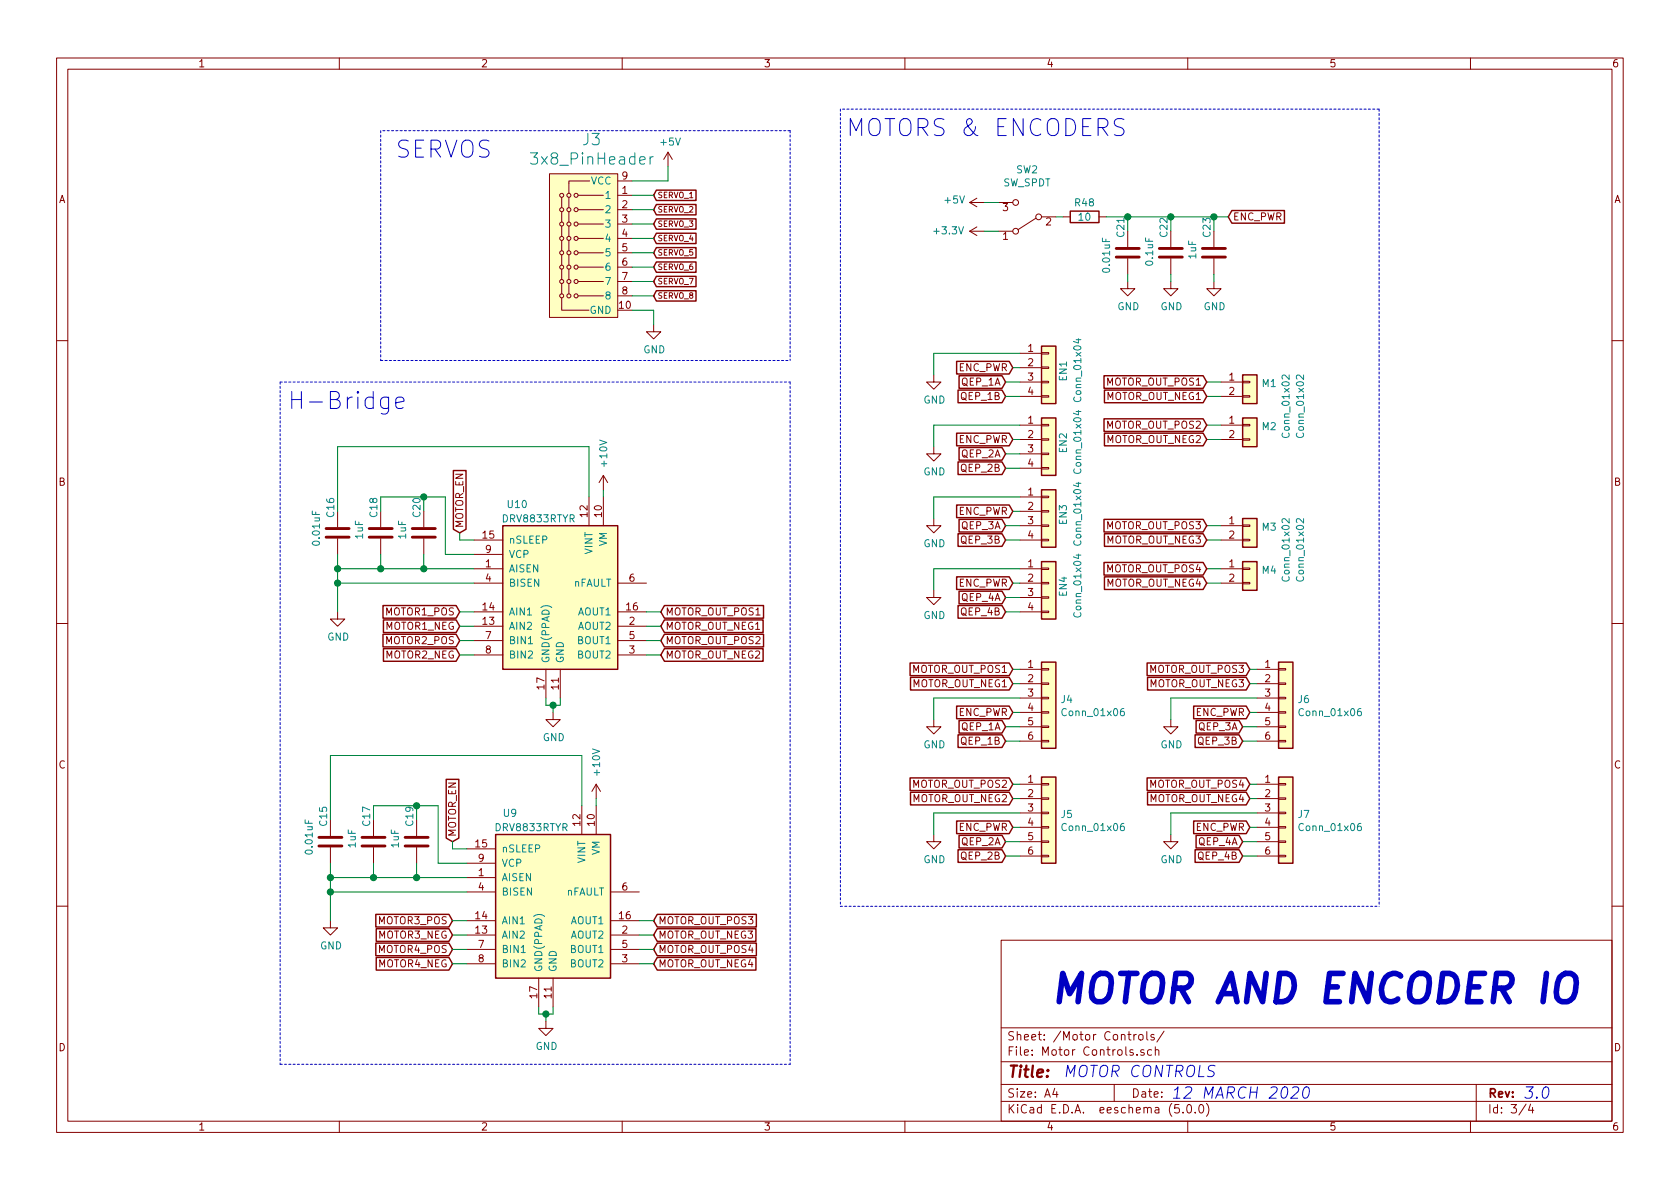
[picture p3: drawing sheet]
EESchema Schematic File Version 4
LIBS:Temple_RPi_HAT-cache
EELAYER 26 0
EELAYER END
$Descr A4 11693 8268
encoding utf-8
Sheet 3 4
Title ""
Date ""
Rev ""
Comp ""
Comment1 ""
Comment2 ""
Comment3 ""
Comment4 ""
$EndDescr
$Comp
L Connector_Generic:Conn_01x02 M4
U 1 1
P 8700 3950
F 0 "M4" H 8780 3942 50  0000 L CNN
F 1 "Conn_01x02" V 8950 3850 50  0000 L CNN
F 2 "TEST:1_5MM ZH JST" H 8700 3950 50  0001 C CNN
F 3 "~" H 8700 3950 50  0001 C CNN
	1    8700 3950
	1    0    0    -1  
$EndComp
$Comp
L Connector_Generic:Conn_01x04 EN3
U 1 1
P 7300 3550
F 0 "EN3" V 7400 3450 50  0000 L CNN
F 1 "Conn_01x04" V 7500 3300 50  0000 L CNN
F 2 "TEST:JST_SH_BM04B-SRSS-TB_04x1.00mm_Straight" H 7300 3550 50  0001 C CNN
F 3 "~" H 7300 3550 50  0001 C CNN
	1    7300 3550
	1    0    0    -1  
$EndComp
$Comp
L Connector_Generic:Conn_01x04 EN4
U 1 1
P 7300 4050
F 0 "EN4" V 7400 3950 50  0000 L CNN
F 1 "Conn_01x04" V 7500 3800 50  0000 L CNN
F 2 "TEST:JST_SH_BM04B-SRSS-TB_04x1.00mm_Straight" H 7300 4050 50  0001 C CNN
F 3 "~" H 7300 4050 50  0001 C CNN
	1    7300 4050
	1    0    0    -1  
$EndComp
$Comp
L Connector_Generic:Conn_01x02 M3
U 1 1
P 8700 3650
F 0 "M3" H 8780 3642 50  0000 L CNN
F 1 "Conn_01x02" V 9050 3250 50  0000 L CNN
F 2 "TEST:1_5MM ZH JST" H 8700 3650 50  0001 C CNN
F 3 "~" H 8700 3650 50  0001 C CNN
	1    8700 3650
	1    0    0    -1  
$EndComp
Text GLabel 7000 4150 0    50   Input ~ 0
QEP_4A
Text GLabel 7000 4250 0    50   Input ~ 0
QEP_4B
Text GLabel 7000 3750 0    50   Input ~ 0
QEP_3B
Text GLabel 7000 3650 0    50   Input ~ 0
QEP_3A
$Comp
L power:GND #PWR091
U 1 1
P 6500 3600
F 0 "#PWR091" H 6500 3350 50  0001 C CNN
F 1 "GND" H 6505 3427 50  0000 C CNN
F 2 "" H 6500 3600 50  0001 C CNN
F 3 "" H 6500 3600 50  0001 C CNN
	1    6500 3600
	1    0    0    -1  
$EndComp
$Comp
L power:GND #PWR092
U 1 1
P 6500 4100
F 0 "#PWR092" H 6500 3850 50  0001 C CNN
F 1 "GND" H 6505 3927 50  0000 C CNN
F 2 "" H 6500 4100 50  0001 C CNN
F 3 "" H 6500 4100 50  0001 C CNN
	1    6500 4100
	1    0    0    -1  
$EndComp
Wire Wire Line
	6500 4100 6500 3950
Wire Wire Line
	6500 3950 7100 3950
Wire Wire Line
	7100 3450 6500 3450
Wire Wire Line
	6500 3450 6500 3600
Wire Wire Line
	7000 3650 7100 3650
Wire Wire Line
	7000 3750 7100 3750
Wire Wire Line
	7100 4150 7000 4150
Wire Wire Line
	7000 4250 7100 4250
Wire Wire Line
	8400 3650 8500 3650
Wire Wire Line
	8400 3750 8500 3750
Wire Wire Line
	8400 3950 8500 3950
Wire Wire Line
	8500 4050 8400 4050
Text Notes 2000 2850 0    118  ~ 0
H-Bridge
$Comp
L Connector_Generic:Conn_01x02 M2
U 1 1
P 8700 2950
F 0 "M2" H 8780 2942 50  0000 L CNN
F 1 "Conn_01x02" V 8950 2850 50  0000 L CNN
F 2 "TEST:1_5MM ZH JST" H 8700 2950 50  0001 C CNN
F 3 "~" H 8700 2950 50  0001 C CNN
	1    8700 2950
	1    0    0    -1  
$EndComp
$Comp
L Connector_Generic:Conn_01x02 M1
U 1 1
P 8700 2650
F 0 "M1" H 8780 2642 50  0000 L CNN
F 1 "Conn_01x02" V 9050 2250 50  0000 L CNN
F 2 "TEST:1_5MM ZH JST" H 8700 2650 50  0001 C CNN
F 3 "~" H 8700 2650 50  0001 C CNN
	1    8700 2650
	1    0    0    -1  
$EndComp
Wire Wire Line
	8400 2650 8500 2650
Wire Wire Line
	8400 2750 8500 2750
Wire Wire Line
	8400 2950 8500 2950
Wire Wire Line
	8500 3050 8400 3050
$Comp
L Connector_Generic:Conn_01x04 EN1
U 1 1
P 7300 2550
F 0 "EN1" V 7400 2450 50  0000 L CNN
F 1 "Conn_01x04" V 7500 2300 50  0000 L CNN
F 2 "TEST:JST_SH_BM04B-SRSS-TB_04x1.00mm_Straight" H 7300 2550 50  0001 C CNN
F 3 "~" H 7300 2550 50  0001 C CNN
	1    7300 2550
	1    0    0    -1  
$EndComp
$Comp
L Connector_Generic:Conn_01x04 EN2
U 1 1
P 7300 3050
F 0 "EN2" V 7400 2950 50  0000 L CNN
F 1 "Conn_01x04" V 7500 2800 50  0000 L CNN
F 2 "TEST:JST_SH_BM04B-SRSS-TB_04x1.00mm_Straight" H 7300 3050 50  0001 C CNN
F 3 "~" H 7300 3050 50  0001 C CNN
	1    7300 3050
	1    0    0    -1  
$EndComp
Text GLabel 7000 3150 0    50   Input ~ 0
QEP_2A
Text GLabel 7000 3250 0    50   Input ~ 0
QEP_2B
Text GLabel 7000 2750 0    50   Input ~ 0
QEP_1B
Text GLabel 7000 2650 0    50   Input ~ 0
QEP_1A
$Comp
L power:GND #PWR089
U 1 1
P 6500 2600
F 0 "#PWR089" H 6500 2350 50  0001 C CNN
F 1 "GND" H 6505 2427 50  0000 C CNN
F 2 "" H 6500 2600 50  0001 C CNN
F 3 "" H 6500 2600 50  0001 C CNN
	1    6500 2600
	1    0    0    -1  
$EndComp
$Comp
L power:GND #PWR090
U 1 1
P 6500 3100
F 0 "#PWR090" H 6500 2850 50  0001 C CNN
F 1 "GND" H 6505 2927 50  0000 C CNN
F 2 "" H 6500 3100 50  0001 C CNN
F 3 "" H 6500 3100 50  0001 C CNN
	1    6500 3100
	1    0    0    -1  
$EndComp
Wire Wire Line
	6500 3100 6500 2950
Wire Wire Line
	6500 2950 7100 2950
Wire Wire Line
	7100 2450 6500 2450
Wire Wire Line
	6500 2450 6500 2600
Wire Wire Line
	7000 2650 7100 2650
Wire Wire Line
	7000 2750 7100 2750
Wire Wire Line
	7100 3150 7000 3150
Wire Wire Line
	7000 3250 7100 3250
Text GLabel 4600 4350 2    50   Input ~ 0
MOTOR_OUT_NEG1
Text GLabel 4600 4250 2    50   Input ~ 0
MOTOR_OUT_POS1
Text GLabel 4600 4550 2    50   Input ~ 0
MOTOR_OUT_NEG2
Text GLabel 4600 4450 2    50   Input ~ 0
MOTOR_OUT_POS2
Text GLabel 4550 6500 2    50   Input ~ 0
MOTOR_OUT_NEG3
Text GLabel 4550 6400 2    50   Input ~ 0
MOTOR_OUT_POS3
Text GLabel 3200 4250 0    50   Input ~ 0
MOTOR1_POS
Text GLabel 3200 4350 0    50   Input ~ 0
MOTOR1_NEG
Text GLabel 3200 4450 0    50   Input ~ 0
MOTOR2_POS
Text GLabel 3200 4550 0    50   Input ~ 0
MOTOR2_NEG
Text GLabel 3150 6400 0    50   Input ~ 0
MOTOR3_POS
Text GLabel 3150 6500 0    50   Input ~ 0
MOTOR3_NEG
Text GLabel 4550 1350 2    39   Input ~ 0
SERVO_1
Text GLabel 4550 1450 2    39   Input ~ 0
SERVO_2
Text GLabel 4550 1550 2    39   Input ~ 0
SERVO_3
Text GLabel 4550 1650 2    39   Input ~ 0
SERVO_4
Text GLabel 4550 1750 2    39   Input ~ 0
SERVO_5
Text GLabel 4550 1850 2    39   Input ~ 0
SERVO_6
Wire Notes Line
	9600 750  5850 750 
Wire Notes Line
	5850 6300 9600 6300
Text Notes 7850 950  2    118  ~ 0
MOTORS & ENCODERS
Text Notes 2750 1100 0    118  ~ 0
SERVOS
Wire Notes Line
	2650 2500 5500 2500
Wire Notes Line
	5500 900  2650 900 
Text Notes 7300 7000 0    197  Italic 39
MOTOR AND ENCODER IO
Text Notes 7400 7500 0    79   Italic 0
MOTOR CONTROLS
Text Notes 8150 7650 0    79   Italic 0
12 MARCH 2020
Text Notes 10600 7650 0    79   Italic 0
3.0
$Comp
L Driver_Motor:DRV8833RTY U10
U 1 1
P 3900 4150
F 0 "U10" H 3600 4800 50  0000 C CNN
F 1 "DRV8833RTYR" H 3750 4700 50  0000 C CNN
F 2 "Housings_DFN_QFN:WQFN-16-1EP_4x4mm_Pitch0.65mm_ThermalVias" H 4350 4600 50  0001 L CNN
F 3 "http://www.ti.com/lit/ds/symlink/drv8833.pdf" H 3750 4700 50  0001 C CNN
F 4 "C154936" H 3900 4150 50  0001 C CNN "LCSC"
F 5 "TI" H 3900 4150 50  0001 C CNN "Manufacturer"
F 6 "DRV8833RTYR" H 3900 4150 50  0001 C CNN "MPN"
F 7 "0.67" H 3900 4150 50  0001 C CNN "LCSC Cost QTY 1"
	1    3900 4150
	1    0    0    -1  
$EndComp
$Comp
L Driver_Motor:DRV8833RTY U9
U 1 1
P 3850 6300
F 0 "U9" H 3550 6950 50  0000 C CNN
F 1 "DRV8833RTYR" H 3700 6850 50  0000 C CNN
F 2 "Housings_DFN_QFN:WQFN-16-1EP_4x4mm_Pitch0.65mm_ThermalVias" H 4300 6750 50  0001 L CNN
F 3 "http://www.ti.com/lit/ds/symlink/drv8833.pdf" H 3700 6850 50  0001 C CNN
F 4 "C154936" H 3850 6300 50  0001 C CNN "LCSC"
F 5 "TI" H 3850 6300 50  0001 C CNN "Manufacturer"
F 6 "DRV8833RTYR" H 3850 6300 50  0001 C CNN "MPN"
F 7 "0.67" H 3850 6300 50  0001 C CNN "LCSC Cost QTY 1"
	1    3850 6300
	1    0    0    -1  
$EndComp
$Comp
L ALS31313:3x8_PinHeader J3
U 1 1
P 4000 1450
F 0 "J3" H 4119 1941 79  0000 C CNN
F 1 "3x8_PinHeader" H 4119 1806 79  0000 C CNN
F 2 "TEST:3X8_PINHEADER" H 4000 1450 79  0001 C CNN
F 3 "" H 4000 1450 79  0001 C CNN
	1    4000 1450
	1    0    0    -1  
$EndComp
$Comp
L power:GND #PWR087
U 1 1
P 4550 2250
F 0 "#PWR087" H 4550 2000 50  0001 C CNN
F 1 "GND" H 4555 2077 50  0000 C CNN
F 2 "" H 4550 2250 50  0001 C CNN
F 3 "" H 4550 2250 50  0001 C CNN
	1    4550 2250
	1    0    0    -1  
$EndComp
Wire Wire Line
	4550 2250 4550 2150
Wire Wire Line
	4550 2150 4400 2150
Wire Wire Line
	4400 2050 4550 2050
Wire Wire Line
	4550 1950 4400 1950
Text GLabel 4550 1950 2    39   Input ~ 0
SERVO_7
Text GLabel 4550 2050 2    39   Input ~ 0
SERVO_8
Wire Wire Line
	4400 1850 4550 1850
Wire Wire Line
	4550 1750 4400 1750
Wire Wire Line
	4400 1650 4550 1650
Wire Wire Line
	4550 1550 4400 1550
Wire Wire Line
	4400 1450 4550 1450
Wire Wire Line
	4400 1350 4550 1350
Wire Wire Line
	4600 4250 4500 4250
Wire Wire Line
	4500 4350 4600 4350
Wire Wire Line
	4600 4450 4500 4450
Wire Wire Line
	4600 4550 4500 4550
Text GLabel 4550 6700 2    50   Input ~ 0
MOTOR_OUT_NEG4
Text GLabel 4550 6600 2    50   Input ~ 0
MOTOR_OUT_POS4
Wire Wire Line
	4550 6400 4450 6400
Wire Wire Line
	4450 6500 4550 6500
Wire Wire Line
	4550 6600 4450 6600
Wire Wire Line
	4450 6700 4550 6700
Text GLabel 3150 6600 0    50   Input ~ 0
MOTOR4_POS
Text GLabel 3150 6700 0    50   Input ~ 0
MOTOR4_NEG
Wire Wire Line
	3250 6700 3150 6700
Wire Wire Line
	3150 6600 3250 6600
Wire Wire Line
	3250 6500 3150 6500
Wire Wire Line
	3150 6400 3250 6400
Wire Wire Line
	3200 4250 3300 4250
Wire Wire Line
	3300 4350 3200 4350
Wire Wire Line
	3200 4450 3300 4450
Wire Wire Line
	3300 4550 3200 4550
Text GLabel 8400 2750 0    50   Input ~ 0
MOTOR_OUT_NEG1
Text GLabel 8400 2650 0    50   Input ~ 0
MOTOR_OUT_POS1
Text GLabel 8400 3050 0    50   Input ~ 0
MOTOR_OUT_NEG2
Text GLabel 8400 2950 0    50   Input ~ 0
MOTOR_OUT_POS2
Text GLabel 8400 3750 0    50   Input ~ 0
MOTOR_OUT_NEG3
Text GLabel 8400 3650 0    50   Input ~ 0
MOTOR_OUT_POS3
Text GLabel 8400 4050 0    50   Input ~ 0
MOTOR_OUT_NEG4
Text GLabel 8400 3950 0    50   Input ~ 0
MOTOR_OUT_POS4
$Comp
L Connector_Generic:Conn_01x06 J4
U 1 1
P 7300 4850
F 0 "J4" H 7380 4842 50  0000 L CNN
F 1 "Conn_01x06" H 7380 4751 50  0000 L CNN
F 2 "Pin_Headers:Pin_Header_Straight_1x06_Pitch2.54mm" H 7300 4850 50  0001 C CNN
F 3 "~" H 7300 4850 50  0001 C CNN
	1    7300 4850
	1    0    0    -1  
$EndComp
Text GLabel 7050 4650 0    50   Input ~ 0
MOTOR_OUT_POS1
Text GLabel 7050 4750 0    50   Input ~ 0
MOTOR_OUT_NEG1
Text GLabel 7000 5150 0    50   Input ~ 0
QEP_1B
Text GLabel 7000 5050 0    50   Input ~ 0
QEP_1A
$Comp
L power:GND #PWR093
U 1 1
P 6500 5000
F 0 "#PWR093" H 6500 4750 50  0001 C CNN
F 1 "GND" H 6505 4827 50  0000 C CNN
F 2 "" H 6500 5000 50  0001 C CNN
F 3 "" H 6500 5000 50  0001 C CNN
	1    6500 5000
	1    0    0    -1  
$EndComp
Wire Wire Line
	7100 4850 6500 4850
Wire Wire Line
	6500 4850 6500 5000
Wire Wire Line
	7000 5050 7100 5050
Wire Wire Line
	7000 5150 7100 5150
Wire Wire Line
	7100 4650 7050 4650
Wire Wire Line
	7100 4750 7050 4750
$Comp
L power:+5V #PWR088
U 1 1
P 4650 1150
F 0 "#PWR088" H 4650 1000 50  0001 C CNN
F 1 "+5V" H 4665 1323 50  0000 C CNN
F 2 "" H 4650 1150 50  0001 C CNN
F 3 "" H 4650 1150 50  0001 C CNN
	1    4650 1150
	1    0    0    -1  
$EndComp
Wire Wire Line
	4650 1150 4650 1250
Wire Wire Line
	4650 1250 4400 1250
Wire Notes Line
	5500 900  5500 2500
Wire Notes Line
	2650 900  2650 2500
$Comp
L power:GND #PWR083
U 1 1
P 3800 7100
F 0 "#PWR083" H 3800 6850 50  0001 C CNN
F 1 "GND" H 3805 6927 50  0000 C CNN
F 2 "" H 3800 7100 50  0001 C CNN
F 3 "" H 3800 7100 50  0001 C CNN
	1    3800 7100
	1    0    0    -1  
$EndComp
Wire Wire Line
	3800 7100 3800 7050
Wire Wire Line
	3800 7050 3850 7050
Wire Wire Line
	3850 7050 3850 7000
Wire Wire Line
	3800 7050 3750 7050
Wire Wire Line
	3750 7050 3750 7000
Connection ~ 3800 7050
$Comp
L power:GND #PWR084
U 1 1
P 3850 4950
F 0 "#PWR084" H 3850 4700 50  0001 C CNN
F 1 "GND" H 3855 4777 50  0000 C CNN
F 2 "" H 3850 4950 50  0001 C CNN
F 3 "" H 3850 4950 50  0001 C CNN
	1    3850 4950
	1    0    0    -1  
$EndComp
Wire Wire Line
	3850 4950 3850 4900
Wire Wire Line
	3850 4900 3900 4900
Wire Wire Line
	3900 4900 3900 4850
Wire Wire Line
	3850 4900 3800 4900
Wire Wire Line
	3800 4900 3800 4850
Connection ~ 3850 4900
$Comp
L power:+10V #PWR085
U 1 1
P 4150 5550
F 0 "#PWR085" H 4150 5400 50  0001 C CNN
F 1 "+10V" V 4150 5800 50  0000 C CNN
F 2 "" H 4150 5550 50  0001 C CNN
F 3 "" H 4150 5550 50  0001 C CNN
	1    4150 5550
	1    0    0    -1  
$EndComp
Wire Wire Line
	4150 5550 4150 5600
$Comp
L power:+10V #PWR086
U 1 1
P 4200 3400
F 0 "#PWR086" H 4200 3250 50  0001 C CNN
F 1 "+10V" V 4200 3650 50  0000 C CNN
F 2 "" H 4200 3400 50  0001 C CNN
F 3 "" H 4200 3400 50  0001 C CNN
	1    4200 3400
	1    0    0    -1  
$EndComp
Wire Wire Line
	4200 3400 4200 3450
$Comp
L power:GND #PWR081
U 1 1
P 2300 6400
F 0 "#PWR081" H 2300 6150 50  0001 C CNN
F 1 "GND" H 2305 6227 50  0000 C CNN
F 2 "" H 2300 6400 50  0001 C CNN
F 3 "" H 2300 6400 50  0001 C CNN
	1    2300 6400
	1    0    0    -1  
$EndComp
Wire Wire Line
	2300 6100 2600 6100
Wire Wire Line
	2300 6100 2300 6200
Wire Wire Line
	3250 6200 2300 6200
Connection ~ 2300 6200
Wire Wire Line
	2300 6200 2300 6400
$Comp
L Device:C C?
U 1 1
P 2300 5850
AR Path="/5E977477" Ref="C?"  Part="1" 
AR Path="/5C9AFA46/5E977477" Ref="C15"  Part="1" 
F 0 "C15" V 2250 5950 50  0000 L CNN
F 1 "0.01uF" V 2150 5750 50  0000 L CNN
F 2 "Capacitors_SMD:C_0603" H 2338 5700 50  0001 C CNN
F 3 "~" H 2300 5850 50  0001 C CNN
	1    2300 5850
	1    0    0    -1  
$EndComp
Connection ~ 2300 6100
Wire Wire Line
	2300 6000 2300 6100
$Comp
L Device:C C?
U 1 1
P 2600 5850
AR Path="/5E98AB1A" Ref="C?"  Part="1" 
AR Path="/5C9AFA46/5E98AB1A" Ref="C17"  Part="1" 
F 0 "C17" V 2550 5950 50  0000 L CNN
F 1 "1uF" V 2450 5800 50  0000 L CNN
F 2 "Capacitors_SMD:C_0603" H 2638 5700 50  0001 C CNN
F 3 "~" H 2600 5850 50  0001 C CNN
	1    2600 5850
	1    0    0    -1  
$EndComp
$Comp
L Device:C C?
U 1 1
P 2900 5850
AR Path="/5E98DA5A" Ref="C?"  Part="1" 
AR Path="/5C9AFA46/5E98DA5A" Ref="C19"  Part="1" 
F 0 "C19" V 2850 5950 50  0000 L CNN
F 1 "1uF" V 2750 5800 50  0000 L CNN
F 2 "Capacitors_SMD:C_0603" H 2938 5700 50  0001 C CNN
F 3 "~" H 2900 5850 50  0001 C CNN
	1    2900 5850
	1    0    0    -1  
$EndComp
Wire Wire Line
	2900 6000 2900 6100
Connection ~ 2900 6100
Wire Wire Line
	2900 6100 3250 6100
Wire Wire Line
	2600 6000 2600 6100
Connection ~ 2600 6100
Wire Wire Line
	2600 6100 2900 6100
Wire Wire Line
	3050 6000 3050 5600
Wire Wire Line
	3050 5600 2900 5600
Wire Wire Line
	2600 5600 2600 5700
Wire Wire Line
	3050 6000 3250 6000
Wire Wire Line
	2900 5700 2900 5600
Connection ~ 2900 5600
Wire Wire Line
	2900 5600 2600 5600
Text GLabel 3150 5850 1    50   Input ~ 0
MOTOR_EN
Wire Wire Line
	4050 5250 2300 5250
Wire Wire Line
	4050 5250 4050 5600
Wire Wire Line
	2300 5250 2300 5700
Wire Wire Line
	3250 5900 3150 5900
Wire Wire Line
	3150 5900 3150 5850
$Comp
L power:GND #PWR082
U 1 1
P 2350 4250
F 0 "#PWR082" H 2350 4000 50  0001 C CNN
F 1 "GND" H 2355 4077 50  0000 C CNN
F 2 "" H 2350 4250 50  0001 C CNN
F 3 "" H 2350 4250 50  0001 C CNN
	1    2350 4250
	1    0    0    -1  
$EndComp
Wire Wire Line
	2350 3950 2650 3950
Wire Wire Line
	2350 3950 2350 4050
Wire Wire Line
	3300 4050 2350 4050
Connection ~ 2350 4050
Wire Wire Line
	2350 4050 2350 4250
$Comp
L Device:C C?
U 1 1
P 2350 3700
AR Path="/5E9AF458" Ref="C?"  Part="1" 
AR Path="/5C9AFA46/5E9AF458" Ref="C16"  Part="1" 
F 0 "C16" V 2300 3800 50  0000 L CNN
F 1 "0.01uF" V 2200 3600 50  0000 L CNN
F 2 "Capacitors_SMD:C_0603" H 2388 3550 50  0001 C CNN
F 3 "~" H 2350 3700 50  0001 C CNN
	1    2350 3700
	1    0    0    -1  
$EndComp
Connection ~ 2350 3950
Wire Wire Line
	2350 3850 2350 3950
$Comp
L Device:C C?
U 1 1
P 2650 3700
AR Path="/5E9AF461" Ref="C?"  Part="1" 
AR Path="/5C9AFA46/5E9AF461" Ref="C18"  Part="1" 
F 0 "C18" V 2600 3800 50  0000 L CNN
F 1 "1uF" V 2500 3650 50  0000 L CNN
F 2 "Capacitors_SMD:C_0603" H 2688 3550 50  0001 C CNN
F 3 "~" H 2650 3700 50  0001 C CNN
	1    2650 3700
	1    0    0    -1  
$EndComp
$Comp
L Device:C C?
U 1 1
P 2950 3700
AR Path="/5E9AF468" Ref="C?"  Part="1" 
AR Path="/5C9AFA46/5E9AF468" Ref="C20"  Part="1" 
F 0 "C20" V 2900 3800 50  0000 L CNN
F 1 "1uF" V 2800 3650 50  0000 L CNN
F 2 "Capacitors_SMD:C_0603" H 2988 3550 50  0001 C CNN
F 3 "~" H 2950 3700 50  0001 C CNN
	1    2950 3700
	1    0    0    -1  
$EndComp
Wire Wire Line
	2950 3850 2950 3950
Connection ~ 2950 3950
Wire Wire Line
	2950 3950 3300 3950
Wire Wire Line
	2650 3850 2650 3950
Connection ~ 2650 3950
Wire Wire Line
	2650 3950 2950 3950
Wire Wire Line
	3100 3850 3100 3450
Wire Wire Line
	3100 3450 2950 3450
Wire Wire Line
	2650 3450 2650 3550
Wire Wire Line
	3100 3850 3300 3850
Wire Wire Line
	2950 3550 2950 3450
Connection ~ 2950 3450
Wire Wire Line
	2950 3450 2650 3450
Text GLabel 3200 3700 1    50   Input ~ 0
MOTOR_EN
Wire Wire Line
	4100 3100 2350 3100
Wire Wire Line
	2350 3100 2350 3550
Wire Wire Line
	3300 3750 3200 3750
Wire Wire Line
	3200 3750 3200 3700
Wire Wire Line
	4100 3100 4100 3450
Wire Notes Line
	5500 2650 5500 7400
Wire Notes Line
	1950 7400 5500 7400
Wire Notes Line
	1950 2650 5500 2650
Wire Notes Line
	1950 2650 1950 7400
$Comp
L Connector_Generic:Conn_01x06 J6
U 1 1
P 8950 4850
F 0 "J6" H 9030 4842 50  0000 L CNN
F 1 "Conn_01x06" H 9030 4751 50  0000 L CNN
F 2 "Pin_Headers:Pin_Header_Straight_1x06_Pitch2.54mm" H 8950 4850 50  0001 C CNN
F 3 "~" H 8950 4850 50  0001 C CNN
	1    8950 4850
	1    0    0    -1  
$EndComp
Text GLabel 8700 4650 0    50   Input ~ 0
MOTOR_OUT_POS3
Text GLabel 8700 4750 0    50   Input ~ 0
MOTOR_OUT_NEG3
Text GLabel 8650 5150 0    50   Input ~ 0
QEP_3B
Text GLabel 8650 5050 0    50   Input ~ 0
QEP_3A
$Comp
L power:GND #PWR099
U 1 1
P 8150 5000
F 0 "#PWR099" H 8150 4750 50  0001 C CNN
F 1 "GND" H 8155 4827 50  0000 C CNN
F 2 "" H 8150 5000 50  0001 C CNN
F 3 "" H 8150 5000 50  0001 C CNN
	1    8150 5000
	1    0    0    -1  
$EndComp
Wire Wire Line
	8750 4850 8150 4850
Wire Wire Line
	8150 4850 8150 5000
Wire Wire Line
	8650 5050 8750 5050
Wire Wire Line
	8650 5150 8750 5150
Wire Wire Line
	8750 4650 8700 4650
Wire Wire Line
	8750 4750 8700 4750
$Comp
L Connector_Generic:Conn_01x06 J5
U 1 1
P 7300 5650
F 0 "J5" H 7380 5642 50  0000 L CNN
F 1 "Conn_01x06" H 7380 5551 50  0000 L CNN
F 2 "Pin_Headers:Pin_Header_Straight_1x06_Pitch2.54mm" H 7300 5650 50  0001 C CNN
F 3 "~" H 7300 5650 50  0001 C CNN
	1    7300 5650
	1    0    0    -1  
$EndComp
Text GLabel 7050 5450 0    50   Input ~ 0
MOTOR_OUT_POS2
Text GLabel 7050 5550 0    50   Input ~ 0
MOTOR_OUT_NEG2
Text GLabel 7000 5950 0    50   Input ~ 0
QEP_2B
Text GLabel 7000 5850 0    50   Input ~ 0
QEP_2A
$Comp
L power:GND #PWR094
U 1 1
P 6500 5800
F 0 "#PWR094" H 6500 5550 50  0001 C CNN
F 1 "GND" H 6505 5627 50  0000 C CNN
F 2 "" H 6500 5800 50  0001 C CNN
F 3 "" H 6500 5800 50  0001 C CNN
	1    6500 5800
	1    0    0    -1  
$EndComp
Wire Wire Line
	7100 5650 6500 5650
Wire Wire Line
	6500 5650 6500 5800
Wire Wire Line
	7000 5850 7100 5850
Wire Wire Line
	7000 5950 7100 5950
Wire Wire Line
	7100 5450 7050 5450
Wire Wire Line
	7100 5550 7050 5550
$Comp
L Connector_Generic:Conn_01x06 J7
U 1 1
P 8950 5650
F 0 "J7" H 9030 5642 50  0000 L CNN
F 1 "Conn_01x06" H 9030 5551 50  0000 L CNN
F 2 "Pin_Headers:Pin_Header_Straight_1x06_Pitch2.54mm" H 8950 5650 50  0001 C CNN
F 3 "~" H 8950 5650 50  0001 C CNN
	1    8950 5650
	1    0    0    -1  
$EndComp
Text GLabel 8700 5450 0    50   Input ~ 0
MOTOR_OUT_POS4
Text GLabel 8700 5550 0    50   Input ~ 0
MOTOR_OUT_NEG4
Text GLabel 8650 5950 0    50   Input ~ 0
QEP_4B
Text GLabel 8650 5850 0    50   Input ~ 0
QEP_4A
$Comp
L power:GND #PWR0100
U 1 1
P 8150 5800
F 0 "#PWR0100" H 8150 5550 50  0001 C CNN
F 1 "GND" H 8155 5627 50  0000 C CNN
F 2 "" H 8150 5800 50  0001 C CNN
F 3 "" H 8150 5800 50  0001 C CNN
	1    8150 5800
	1    0    0    -1  
$EndComp
Wire Wire Line
	8750 5650 8150 5650
Wire Wire Line
	8150 5650 8150 5800
Wire Wire Line
	8650 5850 8750 5850
Wire Wire Line
	8650 5950 8750 5950
Wire Wire Line
	8750 5450 8700 5450
Wire Wire Line
	8750 5550 8700 5550
$Comp
L Switch:SW_SPDT SW2
U 1 1
P 7150 1500
F 0 "SW2" H 7150 1175 50  0000 C CNN
F 1 "SW_SPDT" H 7150 1266 50  0000 C CNN
F 2 "Buttons_Switches_SMD:SW_SPDT_PCM12" H 7150 1500 50  0001 C CNN
F 3 "" H 7150 1500 50  0001 C CNN
F 4 "PCM12SMTR" H 7150 1500 50  0001 C CNN "MPN"
F 5 "C&K" H 7150 1500 50  0001 C CNN "Manufacturer"
F 6 "C319020" H 7150 1500 50  0001 C CNN "LCSC"
F 7 "0.039" H 7150 1500 50  0001 C CNN "LCSC Cost QTY 1"
	1    7150 1500
	-1   0    0    1   
$EndComp
$Comp
L Device:R R?
U 1 1
P 7550 1500
AR Path="/5EA04AAB" Ref="R?"  Part="1" 
AR Path="/5C9AFA46/5EA04AAB" Ref="R48"  Part="1" 
F 0 "R48" V 7450 1500 50  0000 C CNN
F 1 "10" V 7550 1500 50  0000 C CNN
F 2 "Resistors_SMD:R_0603" V 7480 1500 50  0001 C CNN
F 3 "~" H 7550 1500 50  0001 C CNN
	1    7550 1500
	0    -1   1    0   
$EndComp
$Comp
L Device:C C?
U 1 1
P 7850 1750
AR Path="/5EA0B02D" Ref="C?"  Part="1" 
AR Path="/5C9AFA46/5EA0B02D" Ref="C21"  Part="1" 
F 0 "C21" V 7800 1850 50  0000 L CNN
F 1 "0.01uF" V 7700 1600 50  0000 L CNN
F 2 "Capacitors_SMD:C_0603" H 7888 1600 50  0001 C CNN
F 3 "~" H 7850 1750 50  0001 C CNN
	1    7850 1750
	1    0    0    -1  
$EndComp
$Comp
L Device:C C?
U 1 1
P 8150 1750
AR Path="/5EA0B034" Ref="C?"  Part="1" 
AR Path="/5C9AFA46/5EA0B034" Ref="C22"  Part="1" 
F 0 "C22" V 8100 1850 50  0000 L CNN
F 1 "0.1uF" V 8000 1650 50  0000 L CNN
F 2 "Capacitors_SMD:C_0603" H 8188 1600 50  0001 C CNN
F 3 "~" H 8150 1750 50  0001 C CNN
	1    8150 1750
	1    0    0    -1  
$EndComp
$Comp
L Device:C C?
U 1 1
P 8450 1750
AR Path="/5EA0B03B" Ref="C?"  Part="1" 
AR Path="/5C9AFA46/5EA0B03B" Ref="C23"  Part="1" 
F 0 "C23" V 8400 1850 50  0000 L CNN
F 1 "1uF" V 8300 1700 50  0000 L CNN
F 2 "Capacitors_SMD:C_0603" H 8488 1600 50  0001 C CNN
F 3 "~" H 8450 1750 50  0001 C CNN
	1    8450 1750
	1    0    0    -1  
$EndComp
$Comp
L power:+3.3V #PWR096
U 1 1
P 6850 1600
F 0 "#PWR096" H 6850 1450 50  0001 C CNN
F 1 "+3.3V" V 6850 1850 50  0000 C CNN
F 2 "" H 6850 1600 50  0001 C CNN
F 3 "" H 6850 1600 50  0001 C CNN
	1    6850 1600
	0    -1   -1   0   
$EndComp
$Comp
L power:+5V #PWR095
U 1 1
P 6850 1400
F 0 "#PWR095" H 6850 1250 50  0001 C CNN
F 1 "+5V" V 6865 1528 50  0000 L CNN
F 2 "" H 6850 1400 50  0001 C CNN
F 3 "" H 6850 1400 50  0001 C CNN
	1    6850 1400
	0    -1   -1   0   
$EndComp
Wire Wire Line
	6950 1400 6850 1400
Wire Wire Line
	6950 1600 6850 1600
$Comp
L power:GND #PWR097
U 1 1
P 7850 1950
F 0 "#PWR097" H 7850 1700 50  0001 C CNN
F 1 "GND" H 7855 1777 50  0000 C CNN
F 2 "" H 7850 1950 50  0001 C CNN
F 3 "" H 7850 1950 50  0001 C CNN
	1    7850 1950
	1    0    0    -1  
$EndComp
$Comp
L power:GND #PWR098
U 1 1
P 8150 1950
F 0 "#PWR098" H 8150 1700 50  0001 C CNN
F 1 "GND" H 8155 1777 50  0000 C CNN
F 2 "" H 8150 1950 50  0001 C CNN
F 3 "" H 8150 1950 50  0001 C CNN
	1    8150 1950
	1    0    0    -1  
$EndComp
$Comp
L power:GND #PWR0101
U 1 1
P 8450 1950
F 0 "#PWR0101" H 8450 1700 50  0001 C CNN
F 1 "GND" H 8455 1777 50  0000 C CNN
F 2 "" H 8450 1950 50  0001 C CNN
F 3 "" H 8450 1950 50  0001 C CNN
	1    8450 1950
	1    0    0    -1  
$EndComp
Wire Wire Line
	8450 1950 8450 1900
Wire Wire Line
	8150 1950 8150 1900
Wire Wire Line
	7850 1950 7850 1900
Wire Wire Line
	7400 1500 7350 1500
Wire Wire Line
	7700 1500 7850 1500
Wire Wire Line
	8450 1500 8450 1600
Wire Wire Line
	8150 1600 8150 1500
Connection ~ 8150 1500
Wire Wire Line
	8150 1500 8450 1500
Wire Wire Line
	7850 1600 7850 1500
Connection ~ 7850 1500
Wire Wire Line
	7850 1500 8150 1500
Text GLabel 8550 1500 2    50   Input ~ 0
ENC_PWR
Wire Wire Line
	8550 1500 8450 1500
Connection ~ 8450 1500
Text GLabel 7050 2550 0    50   Input ~ 0
ENC_PWR
Wire Wire Line
	7050 2550 7100 2550
Text GLabel 7050 3050 0    50   Input ~ 0
ENC_PWR
Wire Wire Line
	7050 3050 7100 3050
Text GLabel 7050 5750 0    50   Input ~ 0
ENC_PWR
Wire Wire Line
	7050 5750 7100 5750
Text GLabel 8700 5750 0    50   Input ~ 0
ENC_PWR
Wire Wire Line
	8700 5750 8750 5750
Text GLabel 8700 4950 0    50   Input ~ 0
ENC_PWR
Wire Wire Line
	8700 4950 8750 4950
Text GLabel 7050 4950 0    50   Input ~ 0
ENC_PWR
Wire Wire Line
	7050 4950 7100 4950
Text GLabel 7050 4050 0    50   Input ~ 0
ENC_PWR
Wire Wire Line
	7050 4050 7100 4050
Text GLabel 7050 3550 0    50   Input ~ 0
ENC_PWR
Wire Wire Line
	7050 3550 7100 3550
Wire Notes Line
	9600 750  9600 6300
Wire Notes Line
	5850 750  5850 6300
$EndSCHEMATC
